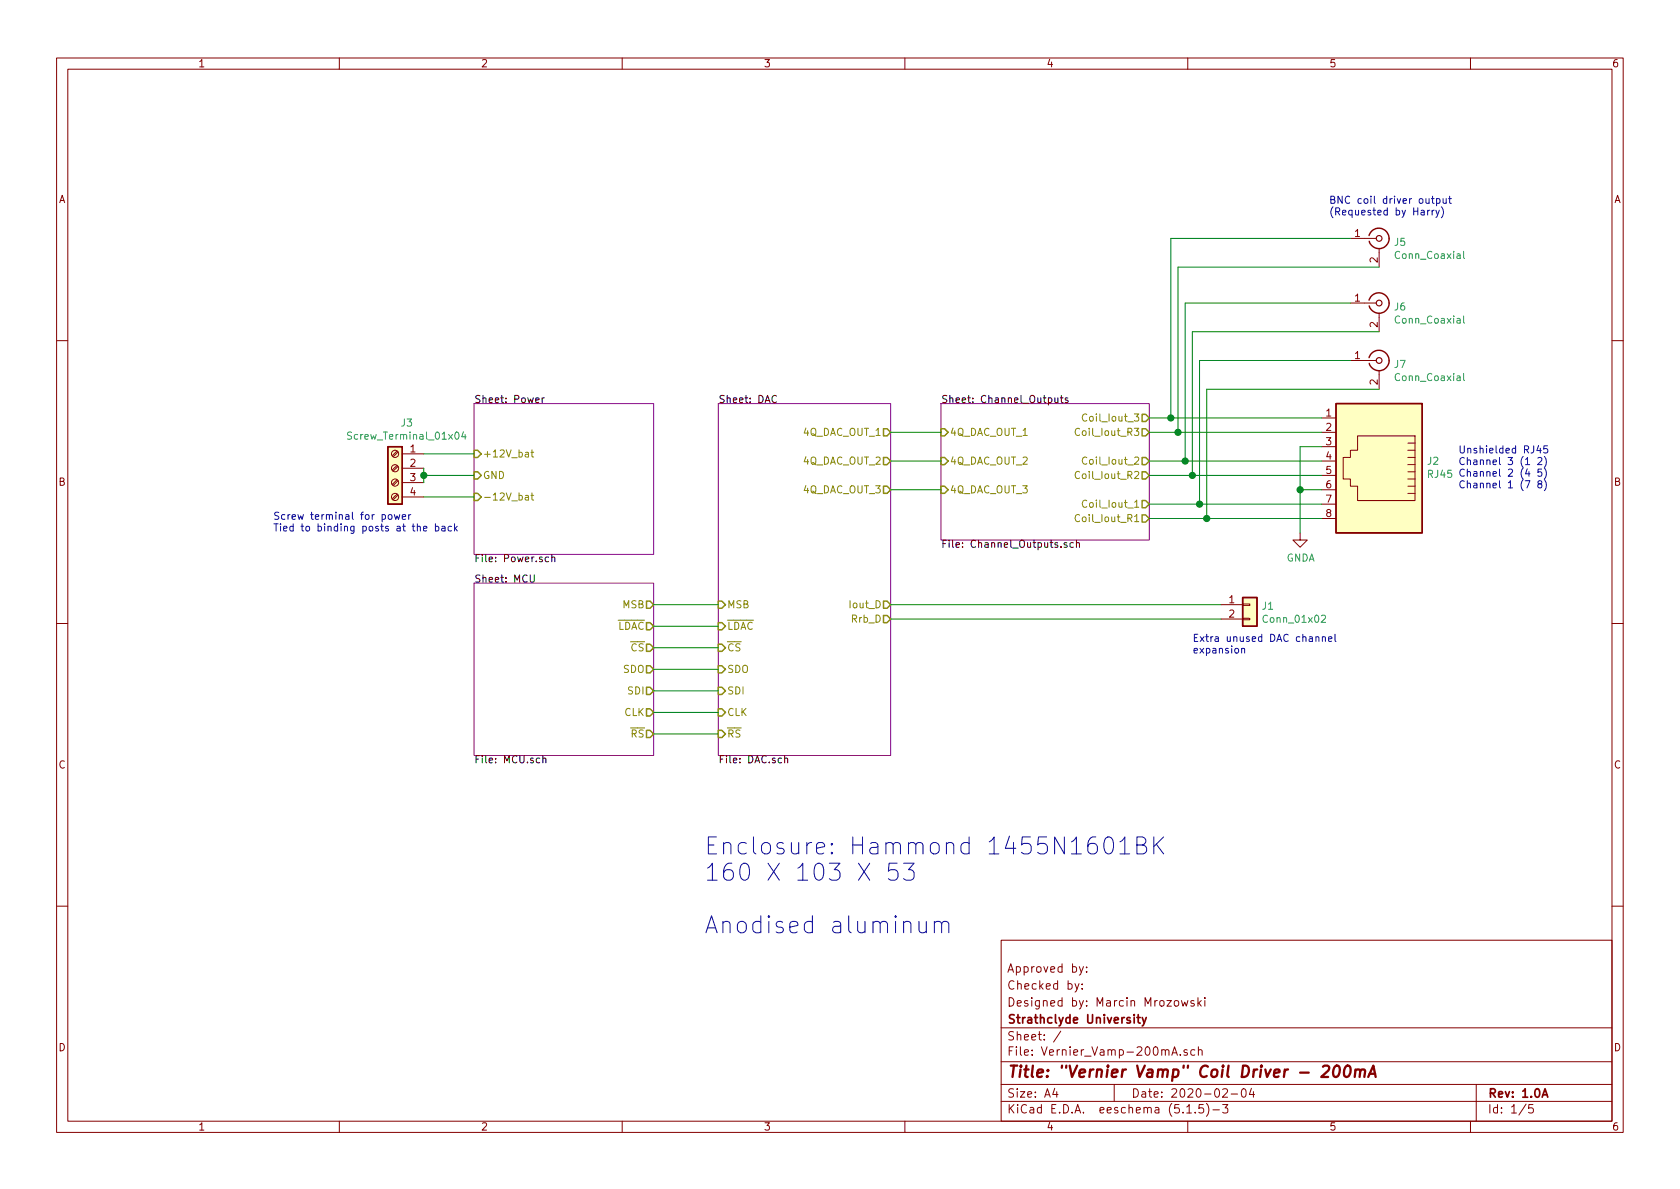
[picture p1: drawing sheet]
EESchema Schematic File Version 4
EELAYER 30 0
EELAYER END
$Descr A4 11693 8268
encoding utf-8
Sheet 1 5
Title "\"Vernier Vamp\" Coil Driver - 200mA"
Date "2020-02-04"
Rev "1.0A"
Comp "Strathclyde University"
Comment1 "Designed by: Marcin Mrozowski"
Comment2 "Checked by: "
Comment3 "Approved by:"
Comment4 ""
$EndDescr
$Sheet
S 3300 2800 1250 1050
U 5E1DD6A9
F0 "Power" 50
F1 "Power.sch" 50
F2 "+12V_bat" I L 3300 3150 50 
F3 "-12V_bat" I L 3300 3450 50 
F4 "GND" I L 3300 3300 50 
$EndSheet
$Sheet
S 5000 2800 1200 2450
U 5E1DD476
F0 "DAC" 50
F1 "DAC.sch" 50
F2 "4Q_DAC_OUT_1" O R 6200 3000 50 
F3 "4Q_DAC_OUT_2" O R 6200 3200 50 
F4 "4Q_DAC_OUT_3" O R 6200 3400 50 
F5 "~RS" I L 5000 5100 50 
F6 "CLK" I L 5000 4950 50 
F7 "SDI" I L 5000 4800 50 
F8 "~CS" I L 5000 4500 50 
F9 "~LDAC" I L 5000 4350 50 
F10 "MSB" I L 5000 4200 50 
F11 "Iout_D" O R 6200 4200 50 
F12 "Rrb_D" O R 6200 4300 50 
F13 "SDO" I L 5000 4650 50 
$EndSheet
$Sheet
S 3300 4050 1250 1200
U 5E1DEB8C
F0 "MCU" 50
F1 "MCU.sch" 50
F2 "MSB" O R 4550 4200 50 
F3 "~LDAC" O R 4550 4350 50 
F4 "~CS" O R 4550 4500 50 
F5 "SDI" O R 4550 4800 50 
F6 "CLK" O R 4550 4950 50 
F7 "~RS" O R 4550 5100 50 
F8 "SDO" O R 4550 4650 50 
$EndSheet
Wire Wire Line
	4550 4200 5000 4200
Wire Wire Line
	4550 4350 5000 4350
Wire Wire Line
	4550 4500 5000 4500
Wire Wire Line
	4550 4800 5000 4800
Wire Wire Line
	4550 4950 5000 4950
Wire Wire Line
	4550 5100 5000 5100
$Comp
L Connector_Generic:Conn_01x02 J1
U 1 1
P 8700 4200
F 0 "J1" H 8780 4192 50  0000 L CNN
F 1 "Conn_01x02" H 8780 4101 50  0000 L CNN
F 2 "Connector_PinHeader_1.27mm:PinHeader_1x02_P1.27mm_Vertical" H 8700 4200 50  0001 C CNN
F 3 "~" H 8700 4200 50  0001 C CNN
	1    8700 4200
	1    0    0    -1  
$EndComp
Wire Wire Line
	6200 4200 8500 4200
$Sheet
S 6550 2800 1450 950 
U 5E1E279E
F0 "Channel_Outputs" 50
F1 "Channel_Outputs.sch" 50
F2 "4Q_DAC_OUT_1" I L 6550 3000 50 
F3 "4Q_DAC_OUT_2" I L 6550 3200 50 
F4 "4Q_DAC_OUT_3" I L 6550 3400 50 
F5 "Coil_Iout_1" O R 8000 3500 50 
F6 "Coil_Iout_R1" O R 8000 3600 50 
F7 "Coil_Iout_2" O R 8000 3200 50 
F8 "Coil_Iout_R2" O R 8000 3300 50 
F9 "Coil_Iout_3" O R 8000 2900 50 
F10 "Coil_Iout_R3" O R 8000 3000 50 
$EndSheet
Wire Wire Line
	8500 4300 6200 4300
Wire Wire Line
	6550 3000 6200 3000
Wire Wire Line
	6200 3200 6550 3200
Wire Wire Line
	6200 3400 6550 3400
Wire Wire Line
	4550 4650 5000 4650
$Comp
L Connector:Screw_Terminal_01x04 J3
U 1 1
P 2750 3250
F 0 "J3" H 2668 3567 50  0000 C CNN
F 1 "Screw_Terminal_01x04" H 2668 3476 50  0000 C CNN
F 2 "TerminalBlock:TerminalBlock_bornier-4_P5.08mm" H 2750 3250 50  0001 C CNN
F 3 "~" H 2750 3250 50  0001 C CNN
	1    2750 3250
	-1   0    0    -1  
$EndComp
Wire Wire Line
	2950 3250 2950 3300
Wire Wire Line
	3300 3150 2950 3150
Wire Wire Line
	2950 3300 3300 3300
Connection ~ 2950 3300
Wire Wire Line
	2950 3300 2950 3350
Wire Wire Line
	3300 3450 2950 3450
$Comp
L Connector:RJ45 J?
U 1 1
P 9600 3200
AR Path="/5E1E279E/5EAF5F7A" Ref="J?"  Part="1" 
AR Path="/5EAF5F7A" Ref="J2"  Part="1" 
F 0 "J2" H 9270 3204 50  0000 R CNN
F 1 "RJ45" H 9270 3295 50  0000 R CNN
F 2 "Connector_RJ:RJ45_Amphenol_54602-x08_Horizontal" V 9600 3225 50  0001 C CNN
F 3 "~" V 9600 3225 50  0001 C CNN
	1    9600 3200
	-1   0    0    1   
$EndComp
Wire Wire Line
	9200 3100 9050 3100
Wire Wire Line
	9050 3100 9050 3400
Wire Wire Line
	9050 3400 9200 3400
Wire Wire Line
	9050 3400 9050 3700
Connection ~ 9050 3400
$Comp
L power:GNDA #PWR?
U 1 1
P 9050 3700
AR Path="/5E1E279E/5EAF5F91" Ref="#PWR?"  Part="1" 
AR Path="/5EAF5F91" Ref="#PWR0128"  Part="1" 
F 0 "#PWR0128" H 9050 3450 50  0001 C CNN
F 1 "GNDA" H 9055 3527 50  0000 C CNN
F 2 "" H 9050 3700 50  0001 C CNN
F 3 "" H 9050 3700 50  0001 C CNN
	1    9050 3700
	1    0    0    -1  
$EndComp
Wire Wire Line
	8000 3200 8250 3200
Wire Wire Line
	9200 3300 8300 3300
Wire Wire Line
	8000 3000 8200 3000
Wire Wire Line
	8000 2900 8150 2900
$Comp
L Connector:Conn_Coaxial J5
U 1 1
P 9600 1650
F 0 "J5" H 9700 1625 50  0000 L CNN
F 1 "Conn_Coaxial" H 9700 1534 50  0000 L CNN
F 2 "Connector_Coaxial:BNC_Amphenol_031-6575_Horizontal" H 9600 1650 50  0001 C CNN
F 3 " ~" H 9600 1650 50  0001 C CNN
	1    9600 1650
	1    0    0    -1  
$EndComp
$Comp
L Connector:Conn_Coaxial J6
U 1 1
P 9600 2100
F 0 "J6" H 9700 2075 50  0000 L CNN
F 1 "Conn_Coaxial" H 9700 1984 50  0000 L CNN
F 2 "Connector_Coaxial:BNC_Amphenol_031-6575_Horizontal" H 9600 2100 50  0001 C CNN
F 3 " ~" H 9600 2100 50  0001 C CNN
	1    9600 2100
	1    0    0    -1  
$EndComp
$Comp
L Connector:Conn_Coaxial J7
U 1 1
P 9600 2500
F 0 "J7" H 9700 2475 50  0000 L CNN
F 1 "Conn_Coaxial" H 9700 2384 50  0000 L CNN
F 2 "Connector_Coaxial:BNC_Amphenol_031-6575_Horizontal" H 9600 2500 50  0001 C CNN
F 3 " ~" H 9600 2500 50  0001 C CNN
	1    9600 2500
	1    0    0    -1  
$EndComp
Wire Wire Line
	8150 2900 8150 1650
Wire Wire Line
	8150 1650 9400 1650
Connection ~ 8150 2900
Wire Wire Line
	8150 2900 9200 2900
Wire Wire Line
	8200 3000 8200 1850
Wire Wire Line
	8200 1850 9600 1850
Connection ~ 8200 3000
Wire Wire Line
	8200 3000 9200 3000
Wire Wire Line
	9400 2100 8250 2100
Wire Wire Line
	8250 2100 8250 3200
Connection ~ 8250 3200
Wire Wire Line
	8250 3200 9200 3200
Wire Wire Line
	9600 2300 8300 2300
Wire Wire Line
	8300 2300 8300 3300
Connection ~ 8300 3300
Wire Wire Line
	8300 3300 8000 3300
Wire Wire Line
	9400 2500 8350 2500
Wire Wire Line
	8350 2500 8350 3500
Wire Wire Line
	9600 2700 8400 2700
Wire Wire Line
	8000 3500 8350 3500
Connection ~ 8350 3500
Wire Wire Line
	8350 3500 9200 3500
Wire Wire Line
	9200 3600 8400 3600
Wire Wire Line
	8400 2700 8400 3600
Connection ~ 8400 3600
Wire Wire Line
	8400 3600 8000 3600
Text Notes 9250 1500 0    50   ~ 0
BNC coil driver output\n(Requested by Harry)
Text Notes 10150 3400 0    50   ~ 0
Unshielded RJ45\nChannel 3 (1 2)\nChannel 2 (4 5)\nChannel 1 (7 8)
Text Notes 8300 4550 0    50   ~ 0
Extra unused DAC channel\nexpansion
Text Notes 1900 3700 0    50   ~ 0
Screw terminal for power\nTied to binding posts at the back
Text Notes 4900 6500 0    118  ~ 0
Enclosure: Hammond 1455N1601BK\n160 X 103 X 53\n\nAnodised aluminum 
$EndSCHEMATC
